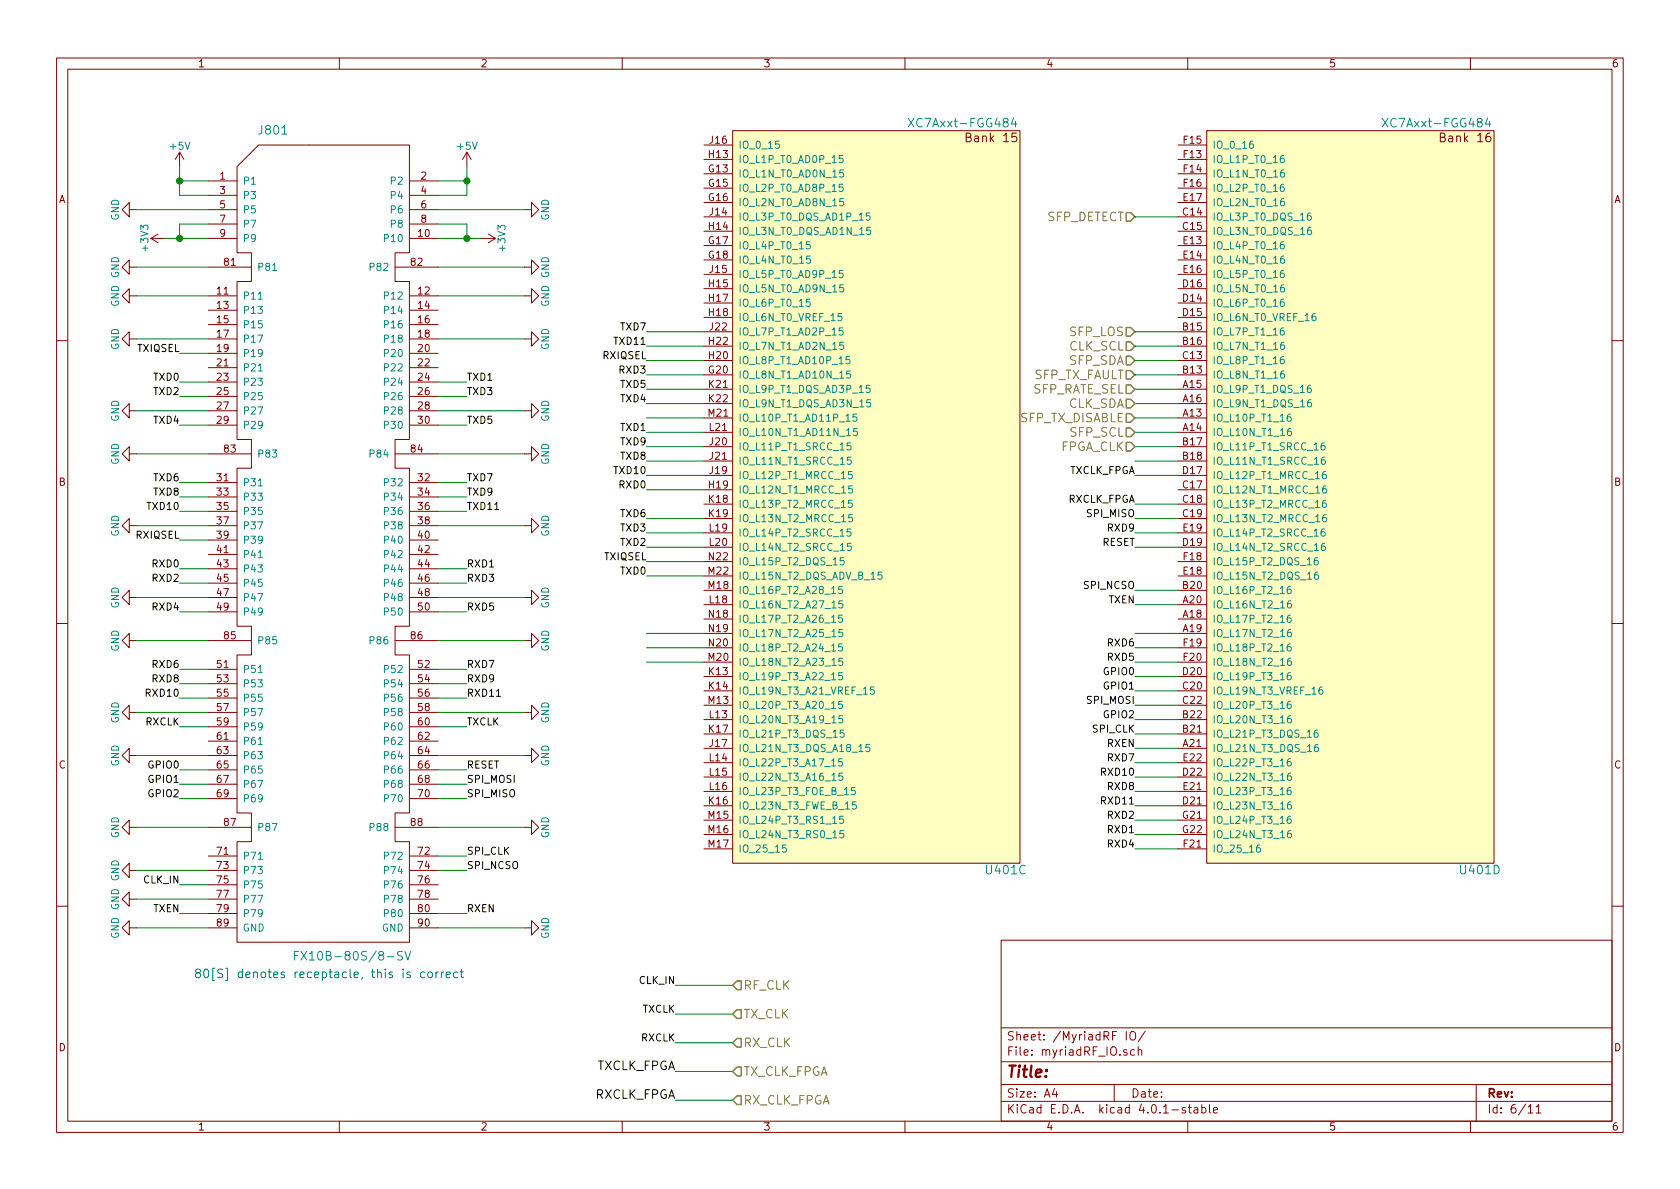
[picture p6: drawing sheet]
EESchema Schematic File Version 2
LIBS:artix7_pcie_pcb-rescue
LIBS:power
LIBS:device
LIBS:transistors
LIBS:conn
LIBS:linear
LIBS:regul
LIBS:74xx
LIBS:cmos4000
LIBS:adc-dac
LIBS:memory
LIBS:xilinx
LIBS:microcontrollers
LIBS:dsp
LIBS:microchip
LIBS:analog_switches
LIBS:motorola
LIBS:texas
LIBS:intel
LIBS:audio
LIBS:interface
LIBS:digital-audio
LIBS:philips
LIBS:display
LIBS:cypress
LIBS:siliconi
LIBS:opto
LIBS:atmel
LIBS:contrib
LIBS:valves
LIBS:wbraun_ic_lib
LIBS:artix7_pcie_pcb-cache
EELAYER 25 0
EELAYER END
$Descr A4 11693 8268
encoding utf-8
Sheet 8 11
Title ""
Date ""
Rev ""
Comp ""
Comment1 ""
Comment2 ""
Comment3 ""
Comment4 ""
$EndDescr
$Comp
L FX10B-80S/8-SV J801
U 1 1
P 2250 3750
F 0 "J801" H 2600 6600 60  0000 C CNN
F 1 "FX10B-80S/8-SV" H 2050 850 60  0000 C CNN
F 2 "wbraun_smd:FX10B_80S_8_SV" H 2250 3750 60  0001 C CNN
F 3 "" H 2250 3750 60  0000 C CNN
	1    2250 3750
	-1   0    0    -1  
$EndComp
$Comp
L +3V3 #PWR074
U 1 1
P 1150 1650
F 0 "#PWR074" H 1150 1500 50  0001 C CNN
F 1 "+3V3" H 1150 1790 50  0000 C CNN
F 2 "" H 1150 1650 60  0000 C CNN
F 3 "" H 1150 1650 60  0000 C CNN
	1    1150 1650
	0    -1   -1   0   
$EndComp
$Comp
L +3V3 #PWR075
U 1 1
P 3350 1650
F 0 "#PWR075" H 3350 1500 50  0001 C CNN
F 1 "+3V3" H 3350 1790 50  0000 C CNN
F 2 "" H 3350 1650 60  0000 C CNN
F 3 "" H 3350 1650 60  0000 C CNN
	1    3350 1650
	0    1    1    0   
$EndComp
$Comp
L GND #PWR076
U 1 1
P 950 1450
F 0 "#PWR076" H 950 1200 50  0001 C CNN
F 1 "GND" H 950 1300 50  0000 C CNN
F 2 "" H 950 1450 60  0000 C CNN
F 3 "" H 950 1450 60  0000 C CNN
	1    950  1450
	0    1    1    0   
$EndComp
$Comp
L GND #PWR077
U 1 1
P 3650 1450
F 0 "#PWR077" H 3650 1200 50  0001 C CNN
F 1 "GND" H 3650 1300 50  0000 C CNN
F 2 "" H 3650 1450 60  0000 C CNN
F 3 "" H 3650 1450 60  0000 C CNN
	1    3650 1450
	0    -1   -1   0   
$EndComp
$Comp
L +5V #PWR078
U 1 1
P 1250 1150
F 0 "#PWR078" H 1250 1000 50  0001 C CNN
F 1 "+5V" H 1250 1290 50  0000 C CNN
F 2 "" H 1250 1150 60  0000 C CNN
F 3 "" H 1250 1150 60  0000 C CNN
	1    1250 1150
	1    0    0    -1  
$EndComp
$Comp
L +5V #PWR079
U 1 1
P 3250 1150
F 0 "#PWR079" H 3250 1000 50  0001 C CNN
F 1 "+5V" H 3250 1290 50  0000 C CNN
F 2 "" H 3250 1150 60  0000 C CNN
F 3 "" H 3250 1150 60  0000 C CNN
	1    3250 1150
	1    0    0    -1  
$EndComp
$Comp
L GND #PWR080
U 1 1
P 950 2050
F 0 "#PWR080" H 950 1800 50  0001 C CNN
F 1 "GND" H 950 1900 50  0000 C CNN
F 2 "" H 950 2050 60  0000 C CNN
F 3 "" H 950 2050 60  0000 C CNN
	1    950  2050
	0    1    1    0   
$EndComp
$Comp
L GND #PWR081
U 1 1
P 3650 2050
F 0 "#PWR081" H 3650 1800 50  0001 C CNN
F 1 "GND" H 3650 1900 50  0000 C CNN
F 2 "" H 3650 2050 60  0000 C CNN
F 3 "" H 3650 2050 60  0000 C CNN
	1    3650 2050
	0    -1   -1   0   
$EndComp
$Comp
L GND #PWR082
U 1 1
P 950 2350
F 0 "#PWR082" H 950 2100 50  0001 C CNN
F 1 "GND" H 950 2200 50  0000 C CNN
F 2 "" H 950 2350 60  0000 C CNN
F 3 "" H 950 2350 60  0000 C CNN
	1    950  2350
	0    1    1    0   
$EndComp
$Comp
L GND #PWR083
U 1 1
P 3650 2350
F 0 "#PWR083" H 3650 2100 50  0001 C CNN
F 1 "GND" H 3650 2200 50  0000 C CNN
F 2 "" H 3650 2350 60  0000 C CNN
F 3 "" H 3650 2350 60  0000 C CNN
	1    3650 2350
	0    -1   -1   0   
$EndComp
Text Label 1250 2450 2    50   ~ 0
TXIQSEL
Text Label 1250 2650 2    50   ~ 0
TXD0
Text Label 3250 2650 0    50   ~ 0
TXD1
Text Label 1250 2750 2    50   ~ 0
TXD2
Text Label 3250 2750 0    50   ~ 0
TXD3
Text Label 1250 2950 2    50   ~ 0
TXD4
Text Label 3250 2950 0    50   ~ 0
TXD5
Text Label 1250 3350 2    50   ~ 0
TXD6
Text Label 3250 3350 0    50   ~ 0
TXD7
Text Label 1250 3450 2    50   ~ 0
TXD8
Text Label 3250 3450 0    50   ~ 0
TXD9
Text Label 1250 3550 2    50   ~ 0
TXD10
Text Label 3250 3550 0    50   ~ 0
TXD11
Text Label 1250 3750 2    50   ~ 0
RXIQSEL
Text Label 1250 3950 2    50   ~ 0
RXD0
Text Label 3250 3950 0    50   ~ 0
RXD1
Text Label 1250 4050 2    50   ~ 0
RXD2
Text Label 3250 4050 0    50   ~ 0
RXD3
Text Label 1250 4250 2    50   ~ 0
RXD4
Text Label 3250 4250 0    50   ~ 0
RXD5
Text Label 1250 4650 2    50   ~ 0
RXD6
Text Label 3250 4650 0    50   ~ 0
RXD7
Text Label 1250 4750 2    50   ~ 0
RXD8
Text Label 3250 4750 0    50   ~ 0
RXD9
Text Label 1250 4850 2    50   ~ 0
RXD10
Text Label 3250 4850 0    50   ~ 0
RXD11
Text Label 1250 5050 2    50   ~ 0
RXCLK
Text Label 3250 5050 0    50   ~ 0
TXCLK
Text Label 1250 5350 2    50   ~ 0
GPIO0
Text Label 3250 5350 0    50   ~ 0
RESET
Text Label 1250 5450 2    50   ~ 0
GPIO1
Text Label 3250 5450 0    50   ~ 0
SPI_MOSI
Text Label 1250 5550 2    50   ~ 0
GPIO2
Text Label 3250 5550 0    50   ~ 0
SPI_MISO
Text Label 3250 5950 0    50   ~ 0
SPI_CLK
Text Label 3250 6050 0    50   ~ 0
SPI_NCSO
Text Label 1250 6150 2    50   ~ 0
CLK_IN
Text Label 1250 6350 2    50   ~ 0
TXEN
Text Label 3250 6350 0    50   ~ 0
RXEN
$Comp
L GND #PWR084
U 1 1
P 950 2850
F 0 "#PWR084" H 950 2600 50  0001 C CNN
F 1 "GND" H 950 2700 50  0000 C CNN
F 2 "" H 950 2850 60  0000 C CNN
F 3 "" H 950 2850 60  0000 C CNN
	1    950  2850
	0    1    1    0   
$EndComp
$Comp
L GND #PWR085
U 1 1
P 950 3650
F 0 "#PWR085" H 950 3400 50  0001 C CNN
F 1 "GND" H 950 3500 50  0000 C CNN
F 2 "" H 950 3650 60  0000 C CNN
F 3 "" H 950 3650 60  0000 C CNN
	1    950  3650
	0    1    1    0   
$EndComp
$Comp
L GND #PWR086
U 1 1
P 950 4150
F 0 "#PWR086" H 950 3900 50  0001 C CNN
F 1 "GND" H 950 4000 50  0000 C CNN
F 2 "" H 950 4150 60  0000 C CNN
F 3 "" H 950 4150 60  0000 C CNN
	1    950  4150
	0    1    1    0   
$EndComp
$Comp
L GND #PWR087
U 1 1
P 950 4950
F 0 "#PWR087" H 950 4700 50  0001 C CNN
F 1 "GND" H 950 4800 50  0000 C CNN
F 2 "" H 950 4950 60  0000 C CNN
F 3 "" H 950 4950 60  0000 C CNN
	1    950  4950
	0    1    1    0   
$EndComp
$Comp
L GND #PWR088
U 1 1
P 950 5250
F 0 "#PWR088" H 950 5000 50  0001 C CNN
F 1 "GND" H 950 5100 50  0000 C CNN
F 2 "" H 950 5250 60  0000 C CNN
F 3 "" H 950 5250 60  0000 C CNN
	1    950  5250
	0    1    1    0   
$EndComp
$Comp
L GND #PWR089
U 1 1
P 3650 2850
F 0 "#PWR089" H 3650 2600 50  0001 C CNN
F 1 "GND" H 3650 2700 50  0000 C CNN
F 2 "" H 3650 2850 60  0000 C CNN
F 3 "" H 3650 2850 60  0000 C CNN
	1    3650 2850
	0    -1   -1   0   
$EndComp
$Comp
L GND #PWR090
U 1 1
P 3650 3650
F 0 "#PWR090" H 3650 3400 50  0001 C CNN
F 1 "GND" H 3650 3500 50  0000 C CNN
F 2 "" H 3650 3650 60  0000 C CNN
F 3 "" H 3650 3650 60  0000 C CNN
	1    3650 3650
	0    -1   -1   0   
$EndComp
$Comp
L GND #PWR091
U 1 1
P 3650 4150
F 0 "#PWR091" H 3650 3900 50  0001 C CNN
F 1 "GND" H 3650 4000 50  0000 C CNN
F 2 "" H 3650 4150 60  0000 C CNN
F 3 "" H 3650 4150 60  0000 C CNN
	1    3650 4150
	0    -1   -1   0   
$EndComp
$Comp
L GND #PWR092
U 1 1
P 3650 4950
F 0 "#PWR092" H 3650 4700 50  0001 C CNN
F 1 "GND" H 3650 4800 50  0000 C CNN
F 2 "" H 3650 4950 60  0000 C CNN
F 3 "" H 3650 4950 60  0000 C CNN
	1    3650 4950
	0    -1   -1   0   
$EndComp
$Comp
L GND #PWR093
U 1 1
P 3650 5250
F 0 "#PWR093" H 3650 5000 50  0001 C CNN
F 1 "GND" H 3650 5100 50  0000 C CNN
F 2 "" H 3650 5250 60  0000 C CNN
F 3 "" H 3650 5250 60  0000 C CNN
	1    3650 5250
	0    -1   -1   0   
$EndComp
$Comp
L GND #PWR094
U 1 1
P 950 6050
F 0 "#PWR094" H 950 5800 50  0001 C CNN
F 1 "GND" H 950 5900 50  0000 C CNN
F 2 "" H 950 6050 60  0000 C CNN
F 3 "" H 950 6050 60  0000 C CNN
	1    950  6050
	0    1    1    0   
$EndComp
$Comp
L GND #PWR095
U 1 1
P 950 6250
F 0 "#PWR095" H 950 6000 50  0001 C CNN
F 1 "GND" H 950 6100 50  0000 C CNN
F 2 "" H 950 6250 60  0000 C CNN
F 3 "" H 950 6250 60  0000 C CNN
	1    950  6250
	0    1    1    0   
$EndComp
$Comp
L GND #PWR096
U 1 1
P 3650 1850
F 0 "#PWR096" H 3650 1600 50  0001 C CNN
F 1 "GND" H 3650 1700 50  0000 C CNN
F 2 "" H 3650 1850 60  0000 C CNN
F 3 "" H 3650 1850 60  0000 C CNN
	1    3650 1850
	0    -1   -1   0   
$EndComp
$Comp
L GND #PWR097
U 1 1
P 950 1850
F 0 "#PWR097" H 950 1600 50  0001 C CNN
F 1 "GND" H 950 1700 50  0000 C CNN
F 2 "" H 950 1850 60  0000 C CNN
F 3 "" H 950 1850 60  0000 C CNN
	1    950  1850
	0    1    1    0   
$EndComp
$Comp
L GND #PWR098
U 1 1
P 950 3150
F 0 "#PWR098" H 950 2900 50  0001 C CNN
F 1 "GND" H 950 3000 50  0000 C CNN
F 2 "" H 950 3150 60  0000 C CNN
F 3 "" H 950 3150 60  0000 C CNN
	1    950  3150
	0    1    1    0   
$EndComp
$Comp
L GND #PWR099
U 1 1
P 3650 3150
F 0 "#PWR099" H 3650 2900 50  0001 C CNN
F 1 "GND" H 3650 3000 50  0000 C CNN
F 2 "" H 3650 3150 60  0000 C CNN
F 3 "" H 3650 3150 60  0000 C CNN
	1    3650 3150
	0    -1   -1   0   
$EndComp
$Comp
L GND #PWR0100
U 1 1
P 3650 4450
F 0 "#PWR0100" H 3650 4200 50  0001 C CNN
F 1 "GND" H 3650 4300 50  0000 C CNN
F 2 "" H 3650 4450 60  0000 C CNN
F 3 "" H 3650 4450 60  0000 C CNN
	1    3650 4450
	0    -1   -1   0   
$EndComp
$Comp
L GND #PWR0101
U 1 1
P 950 4450
F 0 "#PWR0101" H 950 4200 50  0001 C CNN
F 1 "GND" H 950 4300 50  0000 C CNN
F 2 "" H 950 4450 60  0000 C CNN
F 3 "" H 950 4450 60  0000 C CNN
	1    950  4450
	0    1    1    0   
$EndComp
$Comp
L GND #PWR0102
U 1 1
P 3650 5750
F 0 "#PWR0102" H 3650 5500 50  0001 C CNN
F 1 "GND" H 3650 5600 50  0000 C CNN
F 2 "" H 3650 5750 60  0000 C CNN
F 3 "" H 3650 5750 60  0000 C CNN
	1    3650 5750
	0    -1   -1   0   
$EndComp
$Comp
L GND #PWR0103
U 1 1
P 950 5750
F 0 "#PWR0103" H 950 5500 50  0001 C CNN
F 1 "GND" H 950 5600 50  0000 C CNN
F 2 "" H 950 5750 60  0000 C CNN
F 3 "" H 950 5750 60  0000 C CNN
	1    950  5750
	0    1    1    0   
$EndComp
$Comp
L GND #PWR0104
U 1 1
P 3650 6450
F 0 "#PWR0104" H 3650 6200 50  0001 C CNN
F 1 "GND" H 3650 6300 50  0000 C CNN
F 2 "" H 3650 6450 60  0000 C CNN
F 3 "" H 3650 6450 60  0000 C CNN
	1    3650 6450
	0    -1   -1   0   
$EndComp
$Comp
L GND #PWR0105
U 1 1
P 950 6450
F 0 "#PWR0105" H 950 6200 50  0001 C CNN
F 1 "GND" H 950 6300 50  0000 C CNN
F 2 "" H 950 6450 60  0000 C CNN
F 3 "" H 950 6450 60  0000 C CNN
	1    950  6450
	0    1    1    0   
$EndComp
$Comp
L XC7Axxt-FGG484-RESCUE-artix7_pcie_pcb U401
U 3 1
P 6100 3450
F 0 "U401" H 5200 850 60  0000 C CNN
F 1 "XC7Axxt-FGG484" H 5500 6050 60  0000 C CNN
F 2 "wbraun_smd:BGA_484_22x22_FULLARRAY_1MM" H 6100 3500 60  0001 C CNN
F 3 "" H 6100 3500 60  0000 C CNN
	3    6100 3450
	-1   0    0    -1  
$EndComp
Wire Wire Line
	1450 1250 1250 1250
Wire Wire Line
	1250 1150 1250 1350
Wire Wire Line
	1250 1350 1450 1350
Wire Wire Line
	3050 1250 3250 1250
Wire Wire Line
	3250 1150 3250 1350
Wire Wire Line
	3250 1350 3050 1350
Wire Wire Line
	1450 1450 950  1450
Wire Wire Line
	3050 1450 3650 1450
Wire Wire Line
	1450 1550 1250 1550
Wire Wire Line
	1250 1550 1250 1650
Wire Wire Line
	1150 1650 1450 1650
Wire Wire Line
	3050 1550 3250 1550
Wire Wire Line
	3250 1550 3250 1650
Wire Wire Line
	3050 1650 3350 1650
Connection ~ 1250 1250
Connection ~ 3250 1250
Connection ~ 1250 1650
Connection ~ 3250 1650
Wire Wire Line
	1450 2050 950  2050
Wire Wire Line
	3050 2050 3650 2050
Wire Wire Line
	1450 2350 950  2350
Wire Wire Line
	3050 2350 3650 2350
Wire Wire Line
	1450 2450 1250 2450
Wire Wire Line
	1450 2650 1250 2650
Wire Wire Line
	3050 2650 3250 2650
Wire Wire Line
	1450 2750 1250 2750
Wire Wire Line
	3050 2750 3250 2750
Wire Wire Line
	1450 2850 950  2850
Wire Wire Line
	1450 2950 1250 2950
Wire Wire Line
	3050 2950 3250 2950
Wire Wire Line
	1450 3350 1250 3350
Wire Wire Line
	3050 3350 3250 3350
Wire Wire Line
	1450 3450 1250 3450
Wire Wire Line
	3050 3450 3250 3450
Wire Wire Line
	1450 3550 1250 3550
Wire Wire Line
	3050 3550 3250 3550
Wire Wire Line
	1450 3650 950  3650
Wire Wire Line
	3050 2850 3650 2850
Wire Wire Line
	3050 3650 3650 3650
Wire Wire Line
	1450 3750 1250 3750
Wire Wire Line
	1450 3950 1250 3950
Wire Wire Line
	3050 3950 3250 3950
Wire Wire Line
	1450 4050 1250 4050
Wire Wire Line
	3050 4050 3250 4050
Wire Wire Line
	1450 4150 950  4150
Wire Wire Line
	3050 4150 3650 4150
Wire Wire Line
	1450 4250 1250 4250
Wire Wire Line
	3050 4250 3250 4250
Wire Wire Line
	1450 4650 1250 4650
Wire Wire Line
	3050 4650 3250 4650
Wire Wire Line
	1450 4750 1250 4750
Wire Wire Line
	3050 4750 3250 4750
Wire Wire Line
	1450 4850 1250 4850
Wire Wire Line
	3050 4850 3250 4850
Wire Wire Line
	1450 4950 950  4950
Wire Wire Line
	3050 4950 3650 4950
Wire Wire Line
	1450 5050 1250 5050
Wire Wire Line
	3050 5050 3250 5050
Wire Wire Line
	1450 5250 950  5250
Wire Wire Line
	3050 5250 3650 5250
Wire Wire Line
	1450 5350 1250 5350
Wire Wire Line
	3050 5350 3250 5350
Wire Wire Line
	1450 5450 1250 5450
Wire Wire Line
	3050 5450 3250 5450
Wire Wire Line
	1450 5550 1250 5550
Wire Wire Line
	3050 5550 3250 5550
Wire Wire Line
	3050 5950 3250 5950
Wire Wire Line
	1450 6050 950  6050
Wire Wire Line
	3050 6050 3250 6050
Wire Wire Line
	1450 6150 1250 6150
Wire Wire Line
	1450 6250 950  6250
Wire Wire Line
	1450 6350 1250 6350
Wire Wire Line
	3050 6350 3250 6350
Wire Wire Line
	3050 1850 3650 1850
Wire Wire Line
	1450 1850 950  1850
Wire Wire Line
	1450 3150 950  3150
Wire Wire Line
	3050 3150 3650 3150
Wire Wire Line
	1450 4450 950  4450
Wire Wire Line
	3050 4450 3650 4450
Wire Wire Line
	1450 5750 950  5750
Wire Wire Line
	3050 5750 3650 5750
Wire Wire Line
	3050 6450 3650 6450
Wire Wire Line
	1450 6450 950  6450
Text Label 4500 3900 2    50   ~ 0
TXIQSEL
Text Label 4500 4000 2    50   ~ 0
TXD0
Text Label 4500 3000 2    50   ~ 0
TXD1
Text Label 4500 3800 2    50   ~ 0
TXD2
Text Label 4500 3700 2    50   ~ 0
TXD3
Text Label 4500 2800 2    50   ~ 0
TXD4
Text Label 4500 2700 2    50   ~ 0
TXD5
Text Label 4500 3600 2    50   ~ 0
TXD6
Text Label 4500 2300 2    50   ~ 0
TXD7
Text Label 4500 3200 2    50   ~ 0
TXD8
Text Label 4500 3100 2    50   ~ 0
TXD9
Text Label 4500 3300 2    50   ~ 0
TXD10
Text Label 4500 2400 2    50   ~ 0
TXD11
Text Label 7900 3300 2    50   ~ 0
TXCLK_FPGA
Text Label 7900 3500 2    50   ~ 0
RXCLK_FPGA
Text Label 4500 2500 2    50   ~ 0
RXIQSEL
Text Label 4500 3400 2    50   ~ 0
RXD0
Text Label 7900 5800 2    50   ~ 0
RXD1
Text Label 7900 5700 2    50   ~ 0
RXD2
Text Label 4500 2600 2    50   ~ 0
RXD3
Text Label 7900 5900 2    50   ~ 0
RXD4
Text Label 7900 4600 2    50   ~ 0
RXD5
Text Label 7900 4500 2    50   ~ 0
RXD6
Text Label 7900 5300 2    50   ~ 0
RXD7
Text Label 7900 5500 2    50   ~ 0
RXD8
Text Label 7900 3700 2    50   ~ 0
RXD9
Text Label 7900 5400 2    50   ~ 0
RXD10
Text Label 7900 5600 2    50   ~ 0
RXD11
Text Label 7900 3800 2    50   ~ 0
RESET
Text Label 7900 4900 2    50   ~ 0
SPI_MOSI
Text Label 7900 3600 2    50   ~ 0
SPI_MISO
Text Label 7900 5100 2    50   ~ 0
SPI_CLK
Text Label 7900 4100 2    50   ~ 0
SPI_NCSO
Text Label 7900 4700 2    50   ~ 0
GPIO0
Text Label 7900 4800 2    50   ~ 0
GPIO1
Text Label 7900 5000 2    50   ~ 0
GPIO2
Text Label 7900 4200 2    50   ~ 0
TXEN
Text Label 7900 5200 2    50   ~ 0
RXEN
Wire Wire Line
	5100 6850 4700 6850
Wire Wire Line
	5100 7050 4700 7050
Wire Wire Line
	5100 7250 4700 7250
Text Label 4700 6850 2    50   ~ 0
CLK_IN
Text Label 4700 7050 2    50   ~ 0
TXCLK
Text Label 4700 7250 2    50   ~ 0
RXCLK
Text HLabel 5100 6850 2    60   Input ~ 0
RF_CLK
Text HLabel 5100 7050 2    60   Input ~ 0
TX_CLK
Text HLabel 5100 7250 2    60   Input ~ 0
RX_CLK
Text Notes 1350 6800 0    60   ~ 0
80[S] denotes receptacle, this is correct
Wire Wire Line
	4700 7450 5100 7450
Text Label 4700 7450 2    60   ~ 0
TXCLK_FPGA
Text HLabel 5100 7450 2    60   Input ~ 0
TX_CLK_FPGA
Wire Wire Line
	4700 7650 5100 7650
Text Label 4700 7650 2    60   ~ 0
RXCLK_FPGA
Text HLabel 5100 7650 2    60   Input ~ 0
RX_CLK_FPGA
$Comp
L XC7Axxt-FGG484-RESCUE-artix7_pcie_pcb U401
U 4 1
P 9400 3450
F 0 "U401" H 8500 850 60  0000 C CNN
F 1 "XC7Axxt-FGG484" H 8800 6050 60  0000 C CNN
F 2 "wbraun_smd:BGA_484_22x22_FULLARRAY_1MM" H 9400 3500 60  0001 C CNN
F 3 "" H 9400 3500 60  0000 C CNN
	4    9400 3450
	-1   0    0    -1  
$EndComp
Wire Wire Line
	8200 3500 7900 3500
Wire Wire Line
	8200 3300 7900 3300
Wire Wire Line
	8200 5900 7900 5900
Wire Wire Line
	8200 5800 7900 5800
Wire Wire Line
	8200 5700 7900 5700
Wire Wire Line
	8200 5600 7900 5600
Wire Wire Line
	8200 5500 7900 5500
Wire Wire Line
	8200 5400 7900 5400
Wire Wire Line
	8200 5300 7900 5300
Wire Wire Line
	8200 5200 7900 5200
Wire Wire Line
	8200 5100 7900 5100
Wire Wire Line
	8200 5000 7900 5000
Wire Wire Line
	8200 4900 7900 4900
Wire Wire Line
	8200 4800 7900 4800
Wire Wire Line
	8200 4700 7900 4700
Wire Wire Line
	8200 4600 7900 4600
Wire Wire Line
	8200 4200 7900 4200
Wire Wire Line
	8200 4100 7900 4100
Wire Wire Line
	8200 4500 7900 4500
Wire Wire Line
	8200 4400 7900 4400
Wire Wire Line
	8200 3800 7900 3800
Wire Wire Line
	8200 3700 7900 3700
Wire Wire Line
	8200 3600 7900 3600
Wire Wire Line
	4900 3800 4500 3800
Wire Wire Line
	4900 4400 4500 4400
Wire Wire Line
	4900 4500 4500 4500
Wire Wire Line
	4900 4600 4500 4600
Wire Wire Line
	4900 3700 4500 3700
Wire Wire Line
	4900 3600 4500 3600
Wire Wire Line
	4900 3400 4500 3400
Wire Wire Line
	4900 3300 4500 3300
Wire Wire Line
	4900 3200 4500 3200
Wire Wire Line
	4900 3100 4500 3100
Wire Wire Line
	4900 3000 4500 3000
Wire Wire Line
	4900 2900 4500 2900
Wire Wire Line
	4900 2800 4500 2800
Wire Wire Line
	4900 2700 4500 2700
Wire Wire Line
	4900 2600 4500 2600
Wire Wire Line
	4900 2500 4500 2500
Wire Wire Line
	4900 2400 4500 2400
Wire Wire Line
	4900 2300 4500 2300
Wire Wire Line
	8200 2900 7900 2900
Wire Wire Line
	8200 3000 7900 3000
Wire Wire Line
	8200 2700 7900 2700
Wire Wire Line
	8200 2800 7900 2800
Text HLabel 7900 2800 0    60   Input ~ 0
CLK_SDA
Text HLabel 7900 2400 0    60   Input ~ 0
CLK_SCL
Text HLabel 7900 2500 0    60   Input ~ 0
SFP_SDA
Text HLabel 7900 3000 0    60   Input ~ 0
SFP_SCL
Text HLabel 7900 1500 0    60   Input ~ 0
SFP_DETECT
Text HLabel 7900 2700 0    60   Input ~ 0
SFP_RATE_SEL
Text HLabel 7900 2300 0    60   Input ~ 0
SFP_LOS
Text HLabel 7900 2600 0    60   Input ~ 0
SFP_TX_FAULT
Wire Wire Line
	8200 2500 7900 2500
Wire Wire Line
	8200 2600 7900 2600
Wire Wire Line
	8200 2300 7900 2300
Wire Wire Line
	8200 2400 7900 2400
Wire Wire Line
	4900 3900 4500 3900
Wire Wire Line
	4900 4000 4500 4000
Text HLabel 7900 2900 0    60   Input ~ 0
SFP_TX_DISABLE
Wire Wire Line
	8200 3200 7900 3200
Wire Wire Line
	8200 3100 7900 3100
Text HLabel 7900 3100 0    60   Input ~ 0
FPGA_CLK
Wire Wire Line
	8200 1500 7900 1500
$EndSCHEMATC
